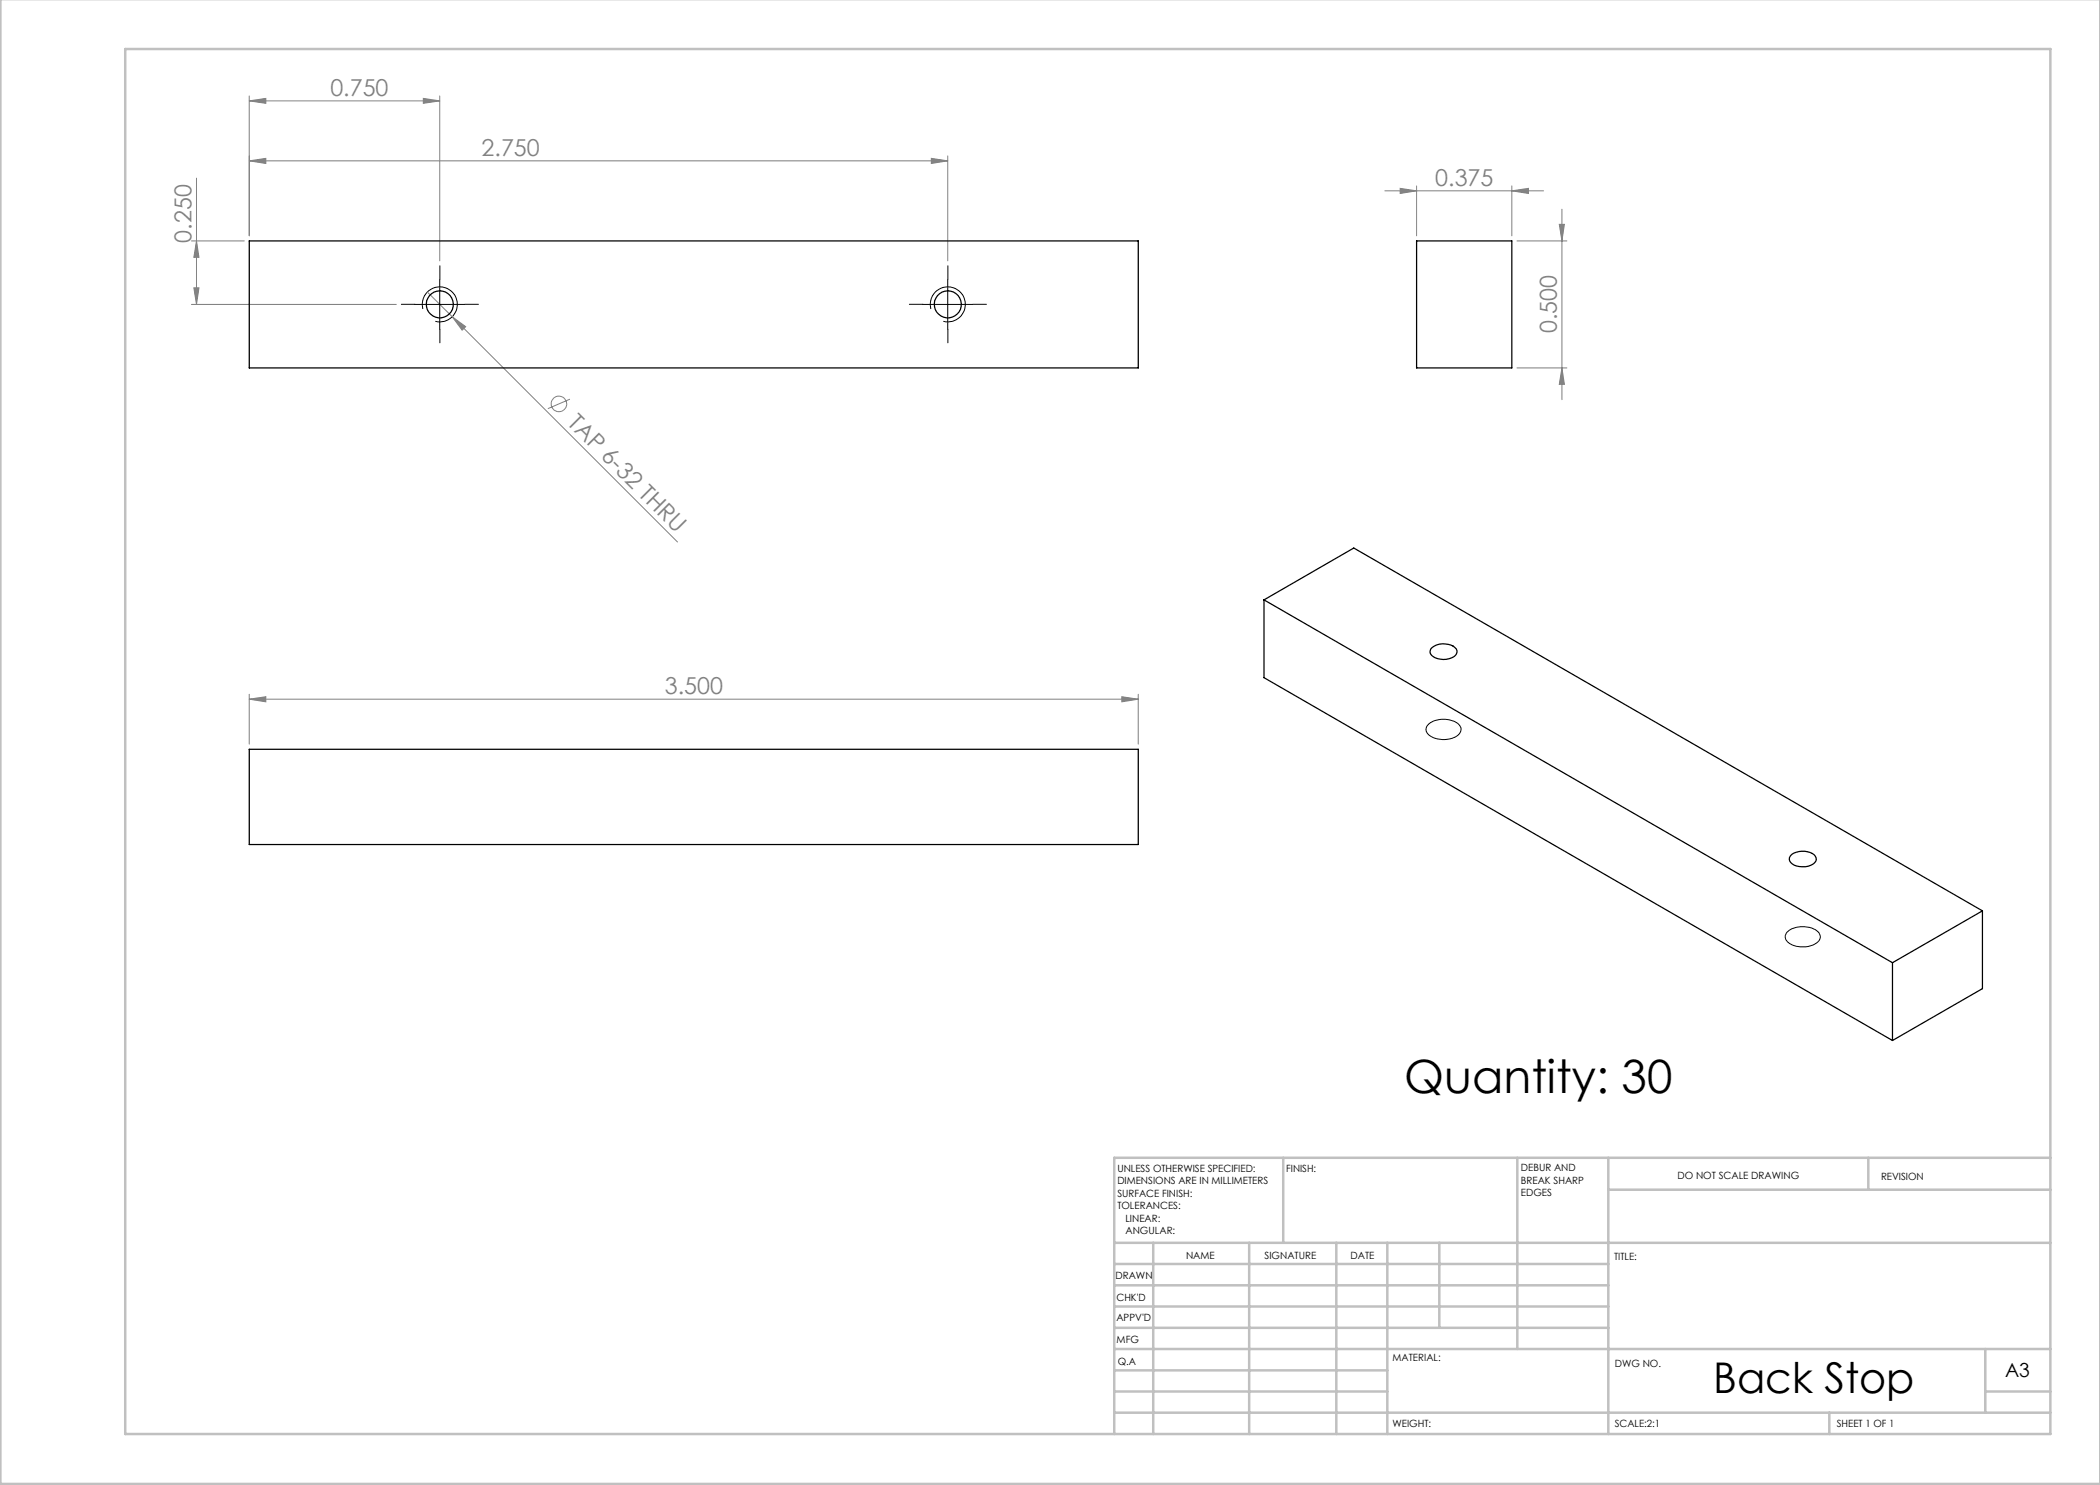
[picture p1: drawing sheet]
<svg xmlns="http://www.w3.org/2000/svg" width="420mm" height="297mm" viewBox="0 0 420 297" stroke-linecap="round" stroke-linejoin="round" font-family="sans-serif">
<g fill="none" stroke="#808080" stroke-width=".2">
<path d="M49.8 19.2v28M84.7 19.7l3.2 .5-3.2 .5zM87.9 19.2v33M39.3 35.6v25.3M49.8 20.2l3.4-.5v1zM49.8 32.2l3.4-.5v1zM49.8 20.2h38.1M49.8 32.2h139.7M186.3 31.7l3.2 .5-3.2 .5zM189.5 31.2v21M277 38.2h31.7M280 37.7l3.3 .5-3.3 .5z"/>
<path d="M283.3 37.2v10M302.4 38.2l3.3-.5v1zM302.4 37.2v10M38.3 48.2h10.6M38.8 57.6h1l-.5 3.3zM39.3 48.2l.5 3.3h-1zM85.5 58.4l5 5M303.4 48.2h10M311.9 44.9h1l-.5 3.3zM312.4 41.8v38.1M38.3 60.9h41M90.5 63.4l2.6 1.9-.7 .7z"/>
<path d="M90.5 63.4l45 45M114 79.8l-4.4 1.9M303.4 73.6h10M312.4 73.6l.5 3.3h-1zM49.8 139.8l3.4-.5v1.1zM49.8 138.8v10M49.8 139.8h177.8M224.4 139.3l3.2 .5-3.2 .6zM227.6 138.8v10"/>
<circle cx="111.8" cy="80.8" r="1.56"/>
</g>
<path d="M87.9 55.9v10M189.5 55.9v10M83 60.9h10M84.6 61.8a3.5 3.5 0 0 1 3-4.4 3.5 3.5 0 0 1 3.8 3.8 3.5 3.5 0 0 1-4.3 3.1M184.6 60.9h10M186.2 61.8a3.5 3.5 0 0 1 3-4.4 3.5 3.5 0 0 1 3.8 3.8 3.5 3.5 0 0 1-4.3 3.1M285.9 144.7a4.9 4.9 0 0 1 6 .4 1.62 1.62 0 0 1-1.2 2.4 4.9 4.9 0 0 1-5.3-.9v-.1a1.37 1.37 0 0 1 .5-1.8zM357.4 186.4a5 5 0 0 1 6.4 .1 1.55 1.55 0 0 1-1 2.4 4.9 4.9 0 0 1-5.5-.8 1.31 1.31 0 0 1 .1-1.7z" fill="none" stroke="#000" stroke-width=".2"/>
<g fill="none" stroke="#c0c0c0" stroke-width=".5">
<path d="M.1 -.1v296.9h419.9M25 9.8h385.1v277h-385.1zM256.6 231.6v17M303.5 231.6v38.2M321.7 231.6v55.2M321.7 237.9h88.4M373.7 231.6v6.3M410.1 231.6h-187.3v55.2M222.8 248.6h187.3M222.8 257.1h98.9M222.8 252.8h98.9M230.6 248.6v38.2"/>
<path d="M249.8 248.6v38.2M267.3 248.6v38.2M277.5 248.6v38.2M287.9 248.6v17M222.8 265.6h98.9M222.8 261.3h98.9M222.8 278.3h54.7M222.8 274.1h54.7M222.8 269.8h187.3M397.1 278.3h13M397.1 269.8v12.7M222.8 282.5h187.3"/>
<path d="M365.9 282.5v4.3"/>
</g>
<path d="M88 55.9v-2.7M189.6 55.9v-2.7M83 60.9h-2.7M88 65.9v2.7M93 60.9h2.7M184.6 60.9h-2.7M189.6 65.9v2.7M194.6 60.9h2.7" fill="none" stroke="#000" stroke-width=".2" stroke-dasharray="15.2 1.3 1.3 1.3"/>
<g fill="#808080">
<path d="M90.5 63.4l2.6 1.9-.7 .7z"/>
<path d="M84.7 19.7l3.2 .5-3.2 .5zM49.8 20.2l3.4-.5v1zM224.4 139.3l3.2 .5-3.2 .6zM49.8 139.8l3.4-.5v1.1zM302.4 38.2l3.3-.5v1zM280 37.7l3.3 .5-3.3 .5z"/>
<path d="M49.8 32.2l3.4-.5v1zM186.3 31.7l3.2 .5-3.2 .5z"/>
<path d="M38.8 57.6h1l-.5 3.3zM39.3 48.2l.5 3.3h-1z"/>
<path d="M311.9 44.9h1l-.5 3.3zM312.4 73.6l.5 3.3h-1z"/>
</g>
<g fill="none" stroke="#000" stroke-width=".25">
<path d="M49.8 48.2h177.8v25.4h-177.8zM283.3 48.2h19.1v25.4h-19.1zM252.8 120l18-10.4 125.7 72.6M252.8 120l125.7 72.5M252.8 120v15.5l125.7 72.6M286.2 129.7a3.7 3.7 0 0 1 5.1 .1 1.28 1.28 0 0 1-1 1.8 3.7 3.7 0 0 1-4.2-.9l-.1-.3zM49.8 149.9h177.8v19h-177.8zM358.4 170.9a3.7 3.7 0 0 1 4.7 .4 1.23 1.23 0 0 1-1 1.8 3.6 3.6 0 0 1-4.2-.9 1.09 1.09 0 0 1 .5-1.3zM378.5 192.5v15.6M396.5 182.2l-18 10.3M396.5 182.2v15.5l-18 10.4"/>
<circle cx="88" cy="60.9" r="2.71"/>
<circle cx="189.6" cy="60.9" r="2.71"/>
</g>
<text font-size="9.2" x="280.9" y="218.6">Quantity: 30</text>
<text font-size="8.5" x="342.6" y="278.5">Back Stop</text>
<g font-size="4.7" fill="#808080">
<text x="66.1" y="19.1">0.750</text>
<text x="96.3" y="31.1">2.750</text>
<text x="287.1" y="37.1">0.375</text>
<text x="38.3" y="48.5" transform="rotate(-90 38.3 48.5)">0.250</text>
<text x="311.4" y="66.7" transform="rotate(-90 311.4 66.7)">0.500</text>
<text x="113.3" y="84.7" transform="rotate(45 113.3 84.7)">TAP 6-32 THRU</text>
<text x="133" y="138.8">3.500</text>
</g>
<text font-size="3.9" x="401" y="275.4">A3</text>
<g font-size="2">
<text x="223.5" y="234.4">UNLESS OTHERWISE SPECIFIED:</text>
<text x="223.5" y="236.9">DIMENSIONS ARE IN MILLIMETERS</text>
<text x="223.5" y="239.4">SURFACE FINISH:</text>
<text x="257.2" y="234.4">FINISH:</text>
<text x="304.2" y="234.3">DEBUR AND</text>
<text x="304.2" y="236.8">BREAK SHARP</text>
<text x="304.2" y="239.3">EDGES</text>
<text x="335.5" y="235.8">DO NOT SCALE DRAWING</text>
<text x="376.2" y="236">REVISION</text>
<text x="223.5" y="241.9">TOLERANCES:</text>
<text x="225.1" y="244.4">LINEAR:</text>
<text x="225.1" y="246.9">ANGULAR:</text>
<text x="237.2" y="251.8">NAME</text>
<text x="252.9" y="251.7">SIGNATURE</text>
<text x="270.1" y="251.7">DATE</text>
<text x="223.1" y="255.9">DRAWN</text>
<text x="322.8" y="252">TITLE:</text>
<text x="223.3" y="260.1">CHK'D</text>
<text x="223.3" y="264.2">APPV'D</text>
<text x="223.3" y="268.6">MFG</text>
<text x="223.5" y="272.9">Q.A</text>
<text x="278.5" y="272.3">MATERIAL:</text>
<text x="323" y="273.4">DWG NO.</text>
<text x="278.5" y="285.3">WEIGHT:</text>
<text x="323" y="285.4">SCALE:2:1</text>
<text x="367.4" y="285.4">SHEET 1 OF 1</text>
</g>
</svg>
